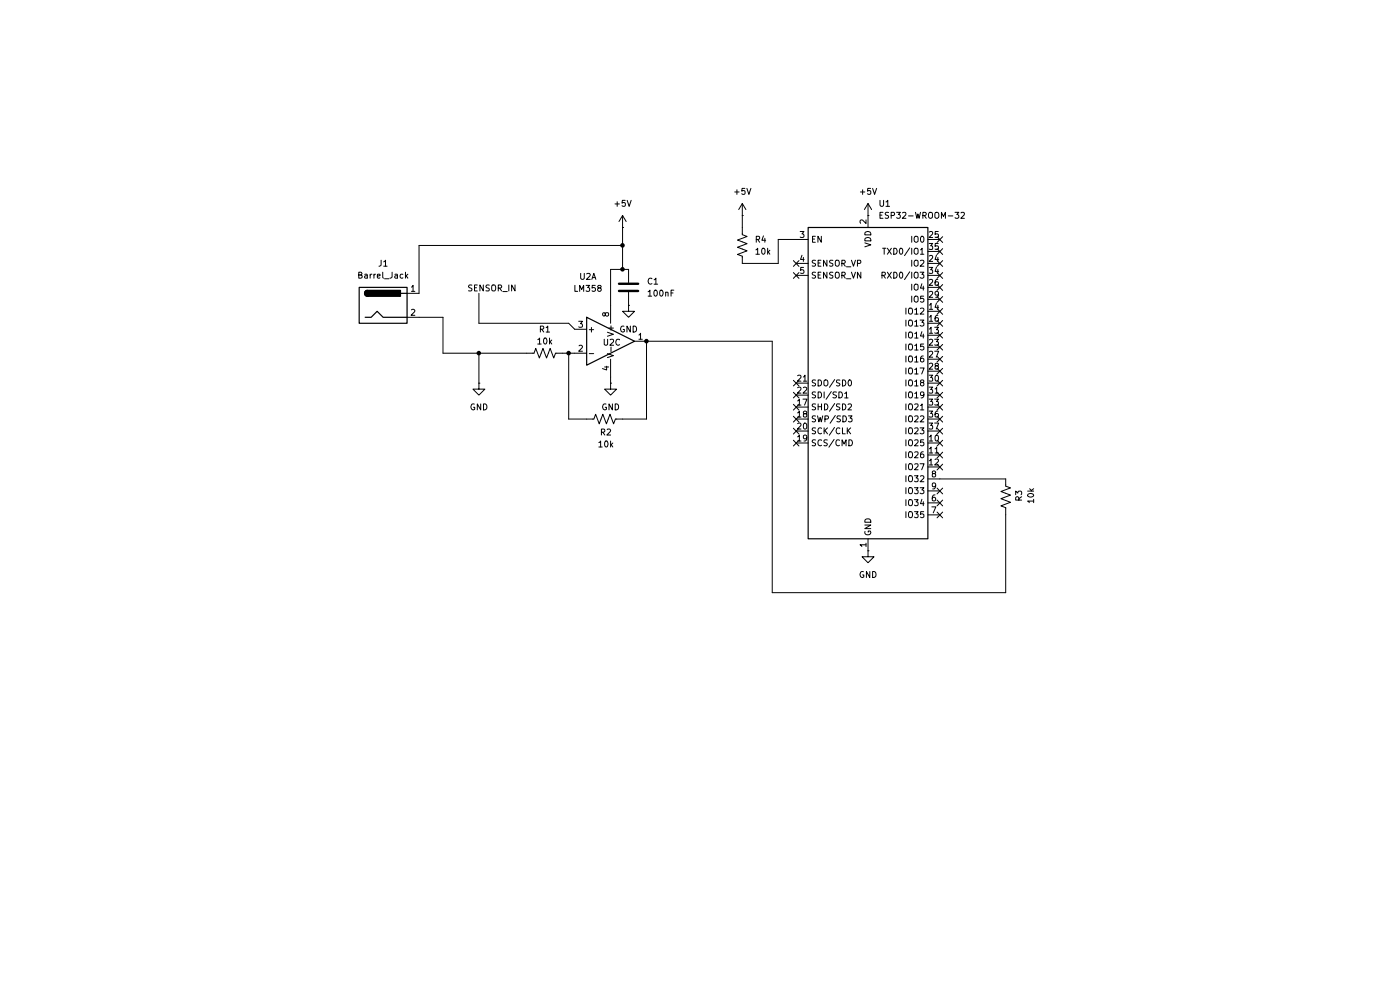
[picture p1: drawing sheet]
(kicad_sch
 (version 20260306)
 (generator "eeschema")
 (generator_version "10.0")
 (paper "A4")
 (lib_symbols
  (symbol "Amplifier_Operational:LM358"
   (pin_names
    (offset 0.127)) (exclude_from_sim no) (in_bom yes) (on_board yes)
   (in_pos_files yes)
   (duplicate_pin_numbers_are_jumpers no)
   (property "Reference" "U" (at 0 5.08 0) (show_name no) (do_not_autoplace no) (effects (font (size 1.27 1.27)) (justify left)))
   (property "Value" "LM358" (at 0 -5.08 0) (show_name no) (do_not_autoplace no) (effects (font (size 1.27 1.27)) (justify left)))
   (property "Footprint" "" (at 0 0 0) (show_name no) (do_not_autoplace no) (hide yes) (effects (font (size 1.27 1.27))))
   (property "Datasheet" "http://www.ti.com/lit/ds/symlink/lm2904-n.pdf" (at 0 0 0) (show_name no) (do_not_autoplace no) (hide yes) (effects (font (size 1.27 1.27))))
   (property "Description" "Low-Power, Dual Operational Amplifiers, DIP-8/SOIC-8/TO-99-8" (at 0 0 0) (show_name no) (do_not_autoplace no) (hide yes) (effects (font (size 1.27 1.27))))
   (property "ki_locked" "" (at 0 0 0) (show_name no) (do_not_autoplace no) (effects (font (size 1.27 1.27))))
   (symbol "LM358_1_1"
    (polyline (pts (xy -5.08 5.08) (xy 5.08 0) (xy -5.08 -5.08) (xy -5.08 5.08)) (stroke (width 0.254) (type default)) (fill (type background)))
    (pin output line (at 7.62 0 180) (length 2.54) (name "" (effects (font (size 1.27 1.27)))) (number "1" (effects (font (size 1.27 1.27)))))
    (pin input line (at -7.62 -2.54 0) (length 2.54) (name "-" (effects (font (size 1.27 1.27)))) (number "2" (effects (font (size 1.27 1.27)))))
    (pin input line (at -7.62 2.54 0) (length 2.54) (name "+" (effects (font (size 1.27 1.27)))) (number "3" (effects (font (size 1.27 1.27))))))
   (symbol "LM358_2_1"
    (polyline (pts (xy -5.08 5.08) (xy 5.08 0) (xy -5.08 -5.08) (xy -5.08 5.08)) (stroke (width 0.254) (type default)) (fill (type background)))
    (pin input line (at -7.62 2.54 0) (length 2.54) (name "+" (effects (font (size 1.27 1.27)))) (number "5" (effects (font (size 1.27 1.27)))))
    (pin input line (at -7.62 -2.54 0) (length 2.54) (name "-" (effects (font (size 1.27 1.27)))) (number "6" (effects (font (size 1.27 1.27)))))
    (pin output line (at 7.62 0 180) (length 2.54) (name "" (effects (font (size 1.27 1.27)))) (number "7" (effects (font (size 1.27 1.27))))))
   (symbol "LM358_3_1"
    (pin power_in line (at -2.54 -7.62 90) (length 3.81) (name "V-" (effects (font (size 1.27 1.27)))) (number "4" (effects (font (size 1.27 1.27)))))
    (pin power_in line (at -2.54 7.62 270) (length 3.81) (name "V+" (effects (font (size 1.27 1.27)))) (number "8" (effects (font (size 1.27 1.27))))))
   (embedded_fonts no))
  (symbol "Connector:Barrel_Jack"
   (pin_names
    (offset 1.016)) (exclude_from_sim no) (in_bom yes) (on_board yes)
   (in_pos_files yes)
   (duplicate_pin_numbers_are_jumpers no)
   (property "Reference" "J" (at 0 5.334 0) (show_name no) (do_not_autoplace no) (effects (font (size 1.27 1.27))))
   (property "Value" "Barrel_Jack" (at 0 -5.08 0) (show_name no) (do_not_autoplace no) (effects (font (size 1.27 1.27))))
   (property "Footprint" "" (at 1.27 -1.016 0) (show_name no) (do_not_autoplace no) (hide yes) (effects (font (size 1.27 1.27))))
   (property "Datasheet" "" (at 1.27 -1.016 0) (show_name no) (do_not_autoplace no) (hide yes) (effects (font (size 1.27 1.27))))
   (property "Description" "DC Barrel Jack" (at 0 0 0) (show_name no) (do_not_autoplace no) (hide yes) (effects (font (size 1.27 1.27))))
   (symbol "Barrel_Jack_0_1"
    (rectangle (start -5.08 3.81) (end 5.08 -3.81) (stroke (width 0.254) (type default)) (fill (type background)))
    (polyline (pts (xy -3.81 -2.54) (xy -2.54 -2.54) (xy -1.27 -1.27) (xy 0 -2.54) (xy 2.54 -2.54) (xy 5.08 -2.54)) (stroke (width 0.254) (type default)) (fill (type none)))
    (arc (start -3.302 1.905) (mid -3.9343 2.54) (end -3.302 3.175) (stroke (width 0.254) (type default)) (fill (type none)))
    (arc (start -3.302 1.905) (mid -3.9343 2.54) (end -3.302 3.175) (stroke (width 0.254) (type default)) (fill (type outline)))
    (rectangle (start 3.683 3.175) (end -3.302 1.905) (stroke (width 0.254) (type default)) (fill (type outline)))
    (polyline (pts (xy 5.08 2.54) (xy 3.81 2.54)) (stroke (width 0.254) (type default)) (fill (type none))))
   (symbol "Barrel_Jack_1_1"
    (pin passive line (at 7.62 2.54 180) (length 2.54) (name "" (effects (font (size 1.27 1.27)))) (number "1" (effects (font (size 1.27 1.27)))))
    (pin passive line (at 7.62 -2.54 180) (length 2.54) (name "" (effects (font (size 1.27 1.27)))) (number "2" (effects (font (size 1.27 1.27))))))
   (embedded_fonts no))
  (symbol "Device:C"
   (pin_numbers (hide yes))
   (pin_names
    (offset 0.254)) (exclude_from_sim no) (in_bom yes) (on_board yes)
   (in_pos_files yes)
   (duplicate_pin_numbers_are_jumpers no)
   (property "Reference" "C" (at 0.635 2.54 0) (show_name no) (do_not_autoplace no) (effects (font (size 1.27 1.27)) (justify left)))
   (property "Value" "C" (at 0.635 -2.54 0) (show_name no) (do_not_autoplace no) (effects (font (size 1.27 1.27)) (justify left)))
   (property "Footprint" "" (at 0.9652 -3.81 0) (show_name no) (do_not_autoplace no) (hide yes) (effects (font (size 1.27 1.27))))
   (property "Datasheet" "" (at 0 0 0) (show_name no) (do_not_autoplace no) (hide yes) (effects (font (size 1.27 1.27))))
   (property "Description" "Unpolarized capacitor" (at 0 0 0) (show_name no) (do_not_autoplace no) (hide yes) (effects (font (size 1.27 1.27))))
   (symbol "C_0_1"
    (polyline (pts (xy -2.032 0.762) (xy 2.032 0.762)) (stroke (width 0.508) (type default)) (fill (type none)))
    (polyline (pts (xy -2.032 -0.762) (xy 2.032 -0.762)) (stroke (width 0.508) (type default)) (fill (type none))))
   (symbol "C_1_1"
    (pin passive line (at 0 3.81 270) (length 2.794) (name "" (effects (font (size 1.27 1.27)))) (number "1" (effects (font (size 1.27 1.27)))))
    (pin passive line (at 0 -3.81 90) (length 2.794) (name "" (effects (font (size 1.27 1.27)))) (number "2" (effects (font (size 1.27 1.27))))))
   (embedded_fonts no))
  (symbol "Device:R_US"
   (pin_numbers (hide yes))
   (pin_names
    (offset 0)) (exclude_from_sim no) (in_bom yes) (on_board yes)
   (in_pos_files yes)
   (duplicate_pin_numbers_are_jumpers no)
   (property "Reference" "R" (at 2.54 0 90) (show_name no) (do_not_autoplace no) (effects (font (size 1.27 1.27))))
   (property "Value" "R_US" (at -2.54 0 90) (show_name no) (do_not_autoplace no) (effects (font (size 1.27 1.27))))
   (property "Footprint" "" (at 1.016 -0.254 90) (show_name no) (do_not_autoplace no) (hide yes) (effects (font (size 1.27 1.27))))
   (property "Datasheet" "" (at 0 0 0) (show_name no) (do_not_autoplace no) (hide yes) (effects (font (size 1.27 1.27))))
   (property "Description" "Resistor, US symbol" (at 0 0 0) (show_name no) (do_not_autoplace no) (hide yes) (effects (font (size 1.27 1.27))))
   (symbol "R_US_0_1"
    (polyline (pts (xy 0 2.286) (xy 0 2.54)) (stroke (width 0) (type default)) (fill (type none)))
    (polyline (pts (xy 0 2.286) (xy 1.016 1.905) (xy 0 1.524) (xy -1.016 1.143) (xy 0 0.762)) (stroke (width 0) (type default)) (fill (type none)))
    (polyline (pts (xy 0 0.762) (xy 1.016 0.381) (xy 0 0) (xy -1.016 -0.381) (xy 0 -0.762)) (stroke (width 0) (type default)) (fill (type none)))
    (polyline (pts (xy 0 -0.762) (xy 1.016 -1.143) (xy 0 -1.524) (xy -1.016 -1.905) (xy 0 -2.286)) (stroke (width 0) (type default)) (fill (type none)))
    (polyline (pts (xy 0 -2.286) (xy 0 -2.54)) (stroke (width 0) (type default)) (fill (type none))))
   (symbol "R_US_1_1"
    (pin passive line (at 0 3.81 270) (length 1.27) (name "" (effects (font (size 1.27 1.27)))) (number "1" (effects (font (size 1.27 1.27)))))
    (pin passive line (at 0 -3.81 90) (length 1.27) (name "" (effects (font (size 1.27 1.27)))) (number "2" (effects (font (size 1.27 1.27))))))
   (embedded_fonts no))
  (symbol "RF_Module:ESP32-WROOM-32" (exclude_from_sim no) (in_bom yes) (on_board yes)
   (in_pos_files yes)
   (duplicate_pin_numbers_are_jumpers no)
   (property "Reference" "U" (at -12.7 34.29 0) (show_name no) (do_not_autoplace no) (effects (font (size 1.27 1.27)) (justify left)))
   (property "Value" "ESP32-WROOM-32" (at 1.27 34.29 0) (show_name no) (do_not_autoplace no) (effects (font (size 1.27 1.27)) (justify left)))
   (property "Footprint" "RF_Module:ESP32-WROOM-32" (at 0 -38.1 0) (show_name no) (do_not_autoplace no) (hide yes) (effects (font (size 1.27 1.27))))
   (property "Datasheet" "https://www.espressif.com/sites/default/files/documentation/esp32-wroom-32_datasheet_en.pdf" (at -7.62 1.27 0) (show_name no) (do_not_autoplace no) (hide yes) (effects (font (size 1.27 1.27))))
   (property "Description" "RF Module, ESP32-D0WDQ6 SoC, Wi-Fi 802.11b/g/n, Bluetooth, BLE, 32-bit, 2.7-3.6V, onboard antenna, SMD" (at 0 0 0) (show_name no) (do_not_autoplace no) (hide yes) (effects (font (size 1.27 1.27))))
   (symbol "ESP32-WROOM-32_0_1"
    (rectangle (start -12.7 33.02) (end 12.7 -33.02) (stroke (width 0.254) (type default)) (fill (type background))))
   (symbol "ESP32-WROOM-32_1_1"
    (pin power_in line (at 0 -35.56 90) (length 2.54) (name "GND" (effects (font (size 1.27 1.27)))) (number "1" (effects (font (size 1.27 1.27)))))
    (pin power_in line (at 0 35.56 270) (length 2.54) (name "VDD" (effects (font (size 1.27 1.27)))) (number "2" (effects (font (size 1.27 1.27)))))
    (pin input line (at -15.24 30.48 0) (length 2.54) (name "EN" (effects (font (size 1.27 1.27)))) (number "3" (effects (font (size 1.27 1.27)))))
    (pin input line (at -15.24 25.4 0) (length 2.54) (name "SENSOR_VP" (effects (font (size 1.27 1.27)))) (number "4" (effects (font (size 1.27 1.27)))))
    (pin input line (at -15.24 22.86 0) (length 2.54) (name "SENSOR_VN" (effects (font (size 1.27 1.27)))) (number "5" (effects (font (size 1.27 1.27)))))
    (pin input line (at 15.24 -25.4 180) (length 2.54) (name "IO34" (effects (font (size 1.27 1.27)))) (number "6" (effects (font (size 1.27 1.27)))))
    (pin input line (at 15.24 -27.94 180) (length 2.54) (name "IO35" (effects (font (size 1.27 1.27)))) (number "7" (effects (font (size 1.27 1.27)))))
    (pin bidirectional line (at 15.24 -20.32 180) (length 2.54) (name "IO32" (effects (font (size 1.27 1.27)))) (number "8" (effects (font (size 1.27 1.27)))))
    (pin bidirectional line (at 15.24 -22.86 180) (length 2.54) (name "IO33" (effects (font (size 1.27 1.27)))) (number "9" (effects (font (size 1.27 1.27)))))
    (pin bidirectional line (at 15.24 -12.7 180) (length 2.54) (name "IO25" (effects (font (size 1.27 1.27)))) (number "10" (effects (font (size 1.27 1.27)))))
    (pin bidirectional line (at 15.24 -15.24 180) (length 2.54) (name "IO26" (effects (font (size 1.27 1.27)))) (number "11" (effects (font (size 1.27 1.27)))))
    (pin bidirectional line (at 15.24 -17.78 180) (length 2.54) (name "IO27" (effects (font (size 1.27 1.27)))) (number "12" (effects (font (size 1.27 1.27)))))
    (pin bidirectional line (at 15.24 10.16 180) (length 2.54) (name "IO14" (effects (font (size 1.27 1.27)))) (number "13" (effects (font (size 1.27 1.27)))))
    (pin bidirectional line (at 15.24 15.24 180) (length 2.54) (name "IO12" (effects (font (size 1.27 1.27)))) (number "14" (effects (font (size 1.27 1.27)))))
    (pin passive line (at 0 -35.56 90) (length 2.54) (hide yes) (name "GND" (effects (font (size 1.27 1.27)))) (number "15" (effects (font (size 1.27 1.27)))))
    (pin bidirectional line (at 15.24 12.7 180) (length 2.54) (name "IO13" (effects (font (size 1.27 1.27)))) (number "16" (effects (font (size 1.27 1.27)))))
    (pin bidirectional line (at -15.24 -5.08 0) (length 2.54) (name "SHD/SD2" (effects (font (size 1.27 1.27)))) (number "17" (effects (font (size 1.27 1.27)))))
    (pin bidirectional line (at -15.24 -7.62 0) (length 2.54) (name "SWP/SD3" (effects (font (size 1.27 1.27)))) (number "18" (effects (font (size 1.27 1.27)))))
    (pin bidirectional line (at -15.24 -12.7 0) (length 2.54) (name "SCS/CMD" (effects (font (size 1.27 1.27)))) (number "19" (effects (font (size 1.27 1.27)))))
    (pin bidirectional line (at -15.24 -10.16 0) (length 2.54) (name "SCK/CLK" (effects (font (size 1.27 1.27)))) (number "20" (effects (font (size 1.27 1.27)))))
    (pin bidirectional line (at -15.24 0 0) (length 2.54) (name "SDO/SD0" (effects (font (size 1.27 1.27)))) (number "21" (effects (font (size 1.27 1.27)))))
    (pin bidirectional line (at -15.24 -2.54 0) (length 2.54) (name "SDI/SD1" (effects (font (size 1.27 1.27)))) (number "22" (effects (font (size 1.27 1.27)))))
    (pin bidirectional line (at 15.24 7.62 180) (length 2.54) (name "IO15" (effects (font (size 1.27 1.27)))) (number "23" (effects (font (size 1.27 1.27)))))
    (pin bidirectional line (at 15.24 25.4 180) (length 2.54) (name "IO2" (effects (font (size 1.27 1.27)))) (number "24" (effects (font (size 1.27 1.27)))))
    (pin bidirectional line (at 15.24 30.48 180) (length 2.54) (name "IO0" (effects (font (size 1.27 1.27)))) (number "25" (effects (font (size 1.27 1.27)))))
    (pin bidirectional line (at 15.24 20.32 180) (length 2.54) (name "IO4" (effects (font (size 1.27 1.27)))) (number "26" (effects (font (size 1.27 1.27)))))
    (pin bidirectional line (at 15.24 5.08 180) (length 2.54) (name "IO16" (effects (font (size 1.27 1.27)))) (number "27" (effects (font (size 1.27 1.27)))))
    (pin bidirectional line (at 15.24 2.54 180) (length 2.54) (name "IO17" (effects (font (size 1.27 1.27)))) (number "28" (effects (font (size 1.27 1.27)))))
    (pin bidirectional line (at 15.24 17.78 180) (length 2.54) (name "IO5" (effects (font (size 1.27 1.27)))) (number "29" (effects (font (size 1.27 1.27)))))
    (pin bidirectional line (at 15.24 0 180) (length 2.54) (name "IO18" (effects (font (size 1.27 1.27)))) (number "30" (effects (font (size 1.27 1.27)))))
    (pin bidirectional line (at 15.24 -2.54 180) (length 2.54) (name "IO19" (effects (font (size 1.27 1.27)))) (number "31" (effects (font (size 1.27 1.27)))))
    (pin no_connect line (at -12.7 -27.94 0) (length 2.54) (hide yes) (name "NC" (effects (font (size 1.27 1.27)))) (number "32" (effects (font (size 1.27 1.27)))))
    (pin bidirectional line (at 15.24 -5.08 180) (length 2.54) (name "IO21" (effects (font (size 1.27 1.27)))) (number "33" (effects (font (size 1.27 1.27)))))
    (pin bidirectional line (at 15.24 22.86 180) (length 2.54) (name "RXD0/IO3" (effects (font (size 1.27 1.27)))) (number "34" (effects (font (size 1.27 1.27)))))
    (pin bidirectional line (at 15.24 27.94 180) (length 2.54) (name "TXD0/IO1" (effects (font (size 1.27 1.27)))) (number "35" (effects (font (size 1.27 1.27)))))
    (pin bidirectional line (at 15.24 -7.62 180) (length 2.54) (name "IO22" (effects (font (size 1.27 1.27)))) (number "36" (effects (font (size 1.27 1.27)))))
    (pin bidirectional line (at 15.24 -10.16 180) (length 2.54) (name "IO23" (effects (font (size 1.27 1.27)))) (number "37" (effects (font (size 1.27 1.27)))))
    (pin passive line (at 0 -35.56 90) (length 2.54) (hide yes) (name "GND" (effects (font (size 1.27 1.27)))) (number "38" (effects (font (size 1.27 1.27)))))
    (pin passive line (at 0 -35.56 90) (length 2.54) (hide yes) (name "GND" (effects (font (size 1.27 1.27)))) (number "39" (effects (font (size 1.27 1.27))))))
   (embedded_fonts no))
  (symbol "power:+5V"
   (power global)
   (pin_numbers (hide yes))
   (pin_names
    (offset 0) (hide yes)) (exclude_from_sim no) (in_bom yes) (on_board yes)
   (in_pos_files yes)
   (duplicate_pin_numbers_are_jumpers no)
   (property "Reference" "#PWR" (at 0 -3.81 0) (show_name no) (do_not_autoplace no) (hide yes) (effects (font (size 1.27 1.27))))
   (property "Value" "+5V" (at 0 3.556 0) (show_name no) (do_not_autoplace no) (effects (font (size 1.27 1.27))))
   (property "Footprint" "" (at 0 0 0) (show_name no) (do_not_autoplace no) (hide yes) (effects (font (size 1.27 1.27))))
   (property "Datasheet" "" (at 0 0 0) (show_name no) (do_not_autoplace no) (hide yes) (effects (font (size 1.27 1.27))))
   (property "Description" "Power symbol creates a global label with name \"+5V\"" (at 0 0 0) (show_name no) (do_not_autoplace no) (hide yes) (effects (font (size 1.27 1.27))))
   (symbol "+5V_0_1"
    (polyline (pts (xy -0.762 1.27) (xy 0 2.54)) (stroke (width 0) (type default)) (fill (type none)))
    (polyline (pts (xy 0 2.54) (xy 0.762 1.27)) (stroke (width 0) (type default)) (fill (type none)))
    (polyline (pts (xy 0 0) (xy 0 2.54)) (stroke (width 0) (type default)) (fill (type none))))
   (symbol "+5V_1_1"
    (pin power_in line (at 0 0 90) (length 0) (name "" (effects (font (size 1.27 1.27)))) (number "1" (effects (font (size 1.27 1.27))))))
   (embedded_fonts no))
  (symbol "power:GND"
   (power global)
   (pin_numbers (hide yes))
   (pin_names
    (offset 0) (hide yes)) (exclude_from_sim no) (in_bom yes) (on_board yes)
   (in_pos_files yes)
   (duplicate_pin_numbers_are_jumpers no)
   (property "Reference" "#PWR" (at 0 -6.35 0) (show_name no) (do_not_autoplace no) (hide yes) (effects (font (size 1.27 1.27))))
   (property "Value" "GND" (at 0 -3.81 0) (show_name no) (do_not_autoplace no) (effects (font (size 1.27 1.27))))
   (property "Footprint" "" (at 0 0 0) (show_name no) (do_not_autoplace no) (hide yes) (effects (font (size 1.27 1.27))))
   (property "Datasheet" "" (at 0 0 0) (show_name no) (do_not_autoplace no) (hide yes) (effects (font (size 1.27 1.27))))
   (property "Description" "Power symbol creates a global label with name \"GND\" , ground" (at 0 0 0) (show_name no) (do_not_autoplace no) (hide yes) (effects (font (size 1.27 1.27))))
   (symbol "GND_0_1"
    (polyline (pts (xy 0 0) (xy 0 -1.27) (xy 1.27 -1.27) (xy 0 -2.54) (xy -1.27 -1.27) (xy 0 -1.27)) (stroke (width 0) (type default)) (fill (type none))))
   (symbol "GND_1_1"
    (pin power_in line (at 0 0 270) (length 0) (name "" (effects (font (size 1.27 1.27)))) (number "1" (effects (font (size 1.27 1.27))))))
   (embedded_fonts no)))
 (junction
  (at 132.08 52.07)
  (diameter 0)
  (color 0 0 0 0))
 (junction
  (at 137.16 72.39)
  (diameter 0)
  (color 0 0 0 0))
 (junction
  (at 132.08 57.15)
  (diameter 0)
  (color 0 0 0 0))
 (junction
  (at 101.6 74.93)
  (diameter 0)
  (color 0 0 0 0))
 (junction
  (at 120.65 74.93)
  (diameter 0)
  (color 0 0 0 0))
 (no_connect
  (at 199.39 68.58))
 (no_connect
  (at 199.39 76.2))
 (no_connect
  (at 199.39 109.22))
 (no_connect
  (at 199.39 71.12))
 (no_connect
  (at 168.91 91.44))
 (no_connect
  (at 199.39 86.36))
 (no_connect
  (at 199.39 66.04))
 (no_connect
  (at 168.91 88.9))
 (no_connect
  (at 199.39 63.5))
 (no_connect
  (at 199.39 93.98))
 (no_connect
  (at 168.91 58.42))
 (no_connect
  (at 199.39 53.34))
 (no_connect
  (at 199.39 104.14))
 (no_connect
  (at 199.39 99.06))
 (no_connect
  (at 199.39 78.74))
 (no_connect
  (at 168.91 93.98))
 (no_connect
  (at 168.91 86.36))
 (no_connect
  (at 199.39 83.82))
 (no_connect
  (at 199.39 106.68))
 (no_connect
  (at 199.39 91.44))
 (no_connect
  (at 199.39 60.96))
 (no_connect
  (at 199.39 55.88))
 (no_connect
  (at 199.39 96.52))
 (no_connect
  (at 199.39 73.66))
 (no_connect
  (at 168.91 81.28))
 (no_connect
  (at 168.91 55.88))
 (no_connect
  (at 199.39 88.9))
 (no_connect
  (at 199.39 81.28))
 (no_connect
  (at 199.39 58.42))
 (no_connect
  (at 199.39 50.8))
 (no_connect
  (at 168.91 83.82))
 (wire
  (pts (xy 88.9 67.31) (xy 93.98 67.31))
  (stroke (width 0) (type default)))
 (wire
  (pts (xy 137.16 72.39) (xy 163.83 72.39))
  (stroke (width 0) (type default)))
 (wire
  (pts (xy 165.1 50.8) (xy 168.91 50.8))
  (stroke (width 0) (type default)))
 (wire
  (pts (xy 163.83 72.39) (xy 163.83 125.73))
  (stroke (width 0) (type default)))
 (wire
  (pts (xy 101.6 74.93) (xy 111.76 74.93))
  (stroke (width 0) (type default)))
 (wire
  (pts (xy 137.16 88.9) (xy 132.08 88.9))
  (stroke (width 0) (type default)))
 (wire
  (pts (xy 157.48 45.72) (xy 157.48 48.26))
  (stroke (width 0) (type default)))
 (wire
  (pts (xy 132.08 57.15) (xy 133.35 57.15))
  (stroke (width 0) (type default)))
 (wire
  (pts (xy 120.65 74.93) (xy 121.92 74.93))
  (stroke (width 0) (type default)))
 (wire
  (pts (xy 93.98 67.31) (xy 93.98 74.93))
  (stroke (width 0) (type default)))
 (wire
  (pts (xy 93.98 74.93) (xy 101.6 74.93))
  (stroke (width 0) (type default)))
 (wire
  (pts (xy 132.08 52.07) (xy 88.9 52.07))
  (stroke (width 0) (type default)))
 (wire
  (pts (xy 101.6 74.93) (xy 101.6 81.28))
  (stroke (width 0) (type default)))
 (wire
  (pts (xy 213.36 125.73) (xy 163.83 125.73))
  (stroke (width 0) (type default)))
 (wire
  (pts (xy 119.38 74.93) (xy 120.65 74.93))
  (stroke (width 0) (type default)))
 (wire
  (pts (xy 120.65 88.9) (xy 124.46 88.9))
  (stroke (width 0) (type default)))
 (wire
  (pts (xy 101.6 68.58) (xy 101.6 62.23))
  (stroke (width 0) (type default)))
 (wire
  (pts (xy 101.6 68.58) (xy 120.65 68.58))
  (stroke (width 0) (type default)))
 (wire
  (pts (xy 129.54 64.77) (xy 129.54 57.15))
  (stroke (width 0) (type default)))
 (wire
  (pts (xy 213.36 109.22) (xy 213.36 125.73))
  (stroke (width 0) (type default)))
 (wire
  (pts (xy 132.08 52.07) (xy 132.08 57.15))
  (stroke (width 0) (type default)))
 (wire
  (pts (xy 129.54 81.28) (xy 129.54 80.01))
  (stroke (width 0) (type default)))
 (wire
  (pts (xy 157.48 55.88) (xy 165.1 55.88))
  (stroke (width 0) (type default)))
 (wire
  (pts (xy 120.65 68.58) (xy 121.92 69.85))
  (stroke (width 0) (type default)))
 (wire
  (pts (xy 88.9 52.07) (xy 88.9 62.23))
  (stroke (width 0) (type default)))
 (wire
  (pts (xy 165.1 55.88) (xy 165.1 50.8))
  (stroke (width 0) (type default)))
 (wire
  (pts (xy 199.39 101.6) (xy 213.36 101.6))
  (stroke (width 0) (type default)))
 (wire
  (pts (xy 120.65 74.93) (xy 120.65 88.9))
  (stroke (width 0) (type default)))
 (wire
  (pts (xy 137.16 88.9) (xy 137.16 72.39))
  (stroke (width 0) (type default)))
 (wire
  (pts (xy 129.54 57.15) (xy 132.08 57.15))
  (stroke (width 0) (type default)))
 (wire
  (pts (xy 132.08 48.26) (xy 132.08 52.07))
  (stroke (width 0) (type default)))
 (label "SENSOR_IN"
  (at 99.06 62.23 0)
  (effects (font (size 1.27 1.27)) (justify left bottom)))
 (symbol
  (lib_id "power:GND")
  (at 129.54 81.28 0)
  (unit 1)
  (body_style 1)
  (exclude_from_sim no)
  (in_bom yes)
  (on_board yes)
  (in_pos_files yes)
  (dnp no)
  (fields_autoplaced yes)
  (property "Reference" "#PWR04" (at 129.54 87.63 0) (hide yes) (show_name no) (do_not_autoplace no) (effects (font (size 1.27 1.27))))
  (property "Value" "GND" (at 129.54 86.36 0) (show_name no) (do_not_autoplace no) (effects (font (size 1.27 1.27))))
  (property "Footprint" "" (at 129.54 81.28 0) (hide yes) (show_name no) (do_not_autoplace no) (effects (font (size 1.27 1.27))))
  (property "Datasheet" "" (at 129.54 81.28 0) (hide yes) (show_name no) (do_not_autoplace no) (effects (font (size 1.27 1.27))))
  (property "Description" "Power symbol creates a global label with name \"GND\" , ground" (at 129.54 81.28 0) (hide yes) (show_name no) (do_not_autoplace no) (effects (font (size 1.27 1.27))))
  (pin "1"))
 (symbol
  (lib_id "RF_Module:ESP32-WROOM-32")
  (at 184.15 81.28 0)
  (unit 1)
  (body_style 1)
  (exclude_from_sim no)
  (in_bom yes)
  (on_board yes)
  (in_pos_files yes)
  (dnp no)
  (property "Reference" "U1" (at 186.2933 43.18 0) (show_name no) (do_not_autoplace no) (effects (font (size 1.27 1.27)) (justify left)))
  (property "Value" "ESP32-WROOM-32" (at 186.2933 45.72 0) (show_name no) (do_not_autoplace no) (effects (font (size 1.27 1.27)) (justify left)))
  (property "Footprint" "RF_Module:ESP32-WROOM-32" (at 184.15 119.38 0) (hide yes) (show_name no) (do_not_autoplace no) (effects (font (size 1.27 1.27))))
  (property "Datasheet" "https://www.espressif.com/sites/default/files/documentation/esp32-wroom-32_datasheet_en.pdf" (at 176.53 80.01 0) (hide yes) (show_name no) (do_not_autoplace no) (effects (font (size 1.27 1.27))))
  (property "Description" "RF Module, ESP32-D0WDQ6 SoC, Wi-Fi 802.11b/g/n, Bluetooth, BLE, 32-bit, 2.7-3.6V, onboard antenna, SMD" (at 184.15 81.28 0) (hide yes) (show_name no) (do_not_autoplace no) (effects (font (size 1.27 1.27))))
  (pin "11")
  (pin "13")
  (pin "4")
  (pin "24")
  (pin "26")
  (pin "3")
  (pin "9")
  (pin "1")
  (pin "7")
  (pin "10")
  (pin "2")
  (pin "5")
  (pin "6")
  (pin "8")
  (pin "12")
  (pin "14")
  (pin "15")
  (pin "18")
  (pin "16")
  (pin "19")
  (pin "20")
  (pin "21")
  (pin "17")
  (pin "22")
  (pin "23")
  (pin "25")
  (pin "29")
  (pin "38")
  (pin "31")
  (pin "30")
  (pin "35")
  (pin "27")
  (pin "28")
  (pin "34")
  (pin "33")
  (pin "36")
  (pin "37")
  (pin "39")
  (pin "32"))
 (symbol
  (lib_id "Connector:Barrel_Jack")
  (at 81.28 64.77 0)
  (unit 1)
  (body_style 1)
  (exclude_from_sim no)
  (in_bom yes)
  (on_board yes)
  (in_pos_files yes)
  (dnp no)
  (fields_autoplaced yes)
  (property "Reference" "J1" (at 81.28 55.88 0) (show_name no) (do_not_autoplace no) (effects (font (size 1.27 1.27))))
  (property "Value" "Barrel_Jack" (at 81.28 58.42 0) (show_name no) (do_not_autoplace no) (effects (font (size 1.27 1.27))))
  (property "Footprint" "" (at 82.55 65.786 0) (hide yes) (show_name no) (do_not_autoplace no) (effects (font (size 1.27 1.27))))
  (property "Datasheet" "" (at 82.55 65.786 0) (hide yes) (show_name no) (do_not_autoplace no) (effects (font (size 1.27 1.27))))
  (property "Description" "DC Barrel Jack" (at 81.28 64.77 0) (hide yes) (show_name no) (do_not_autoplace no) (effects (font (size 1.27 1.27))))
  (pin "1")
  (pin "2"))
 (symbol
  (lib_id "Device:R_US")
  (at 115.57 74.93 270)
  (unit 1)
  (body_style 1)
  (exclude_from_sim no)
  (in_bom yes)
  (on_board yes)
  (in_pos_files yes)
  (dnp no)
  (property "Reference" "R1" (at 115.57 69.85 90) (show_name no) (do_not_autoplace no) (effects (font (size 1.27 1.27))))
  (property "Value" "10k" (at 115.57 72.39 90) (show_name no) (do_not_autoplace no) (effects (font (size 1.27 1.27))))
  (property "Footprint" "" (at 115.316 75.946 90) (hide yes) (show_name no) (do_not_autoplace no) (effects (font (size 1.27 1.27))))
  (property "Datasheet" "" (at 115.57 74.93 0) (hide yes) (show_name no) (do_not_autoplace no) (effects (font (size 1.27 1.27))))
  (property "Description" "Resistor, US symbol" (at 115.57 74.93 0) (hide yes) (show_name no) (do_not_autoplace no) (effects (font (size 1.27 1.27))))
  (pin "1")
  (pin "2"))
 (symbol
  (lib_id "power:GND")
  (at 133.35 64.77 0)
  (unit 1)
  (body_style 1)
  (exclude_from_sim no)
  (in_bom yes)
  (on_board yes)
  (in_pos_files yes)
  (dnp no)
  (fields_autoplaced yes)
  (property "Reference" "#PWR01" (at 133.35 71.12 0) (hide yes) (show_name no) (do_not_autoplace no) (effects (font (size 1.27 1.27))))
  (property "Value" "GND" (at 133.35 69.85 0) (show_name no) (do_not_autoplace no) (effects (font (size 1.27 1.27))))
  (property "Footprint" "" (at 133.35 64.77 0) (hide yes) (show_name no) (do_not_autoplace no) (effects (font (size 1.27 1.27))))
  (property "Datasheet" "" (at 133.35 64.77 0) (hide yes) (show_name no) (do_not_autoplace no) (effects (font (size 1.27 1.27))))
  (property "Description" "Power symbol creates a global label with name \"GND\" , ground" (at 133.35 64.77 0) (hide yes) (show_name no) (do_not_autoplace no) (effects (font (size 1.27 1.27))))
  (pin "1"))
 (symbol
  (lib_id "power:+5V")
  (at 157.48 45.72 0)
  (unit 1)
  (body_style 1)
  (exclude_from_sim no)
  (in_bom yes)
  (on_board yes)
  (in_pos_files yes)
  (dnp no)
  (fields_autoplaced yes)
  (property "Reference" "#PWR07" (at 157.48 49.53 0) (hide yes) (show_name no) (do_not_autoplace no) (effects (font (size 1.27 1.27))))
  (property "Value" "+5V" (at 157.48 40.64 0) (show_name no) (do_not_autoplace no) (effects (font (size 1.27 1.27))))
  (property "Footprint" "" (at 157.48 45.72 0) (hide yes) (show_name no) (do_not_autoplace no) (effects (font (size 1.27 1.27))))
  (property "Datasheet" "" (at 157.48 45.72 0) (hide yes) (show_name no) (do_not_autoplace no) (effects (font (size 1.27 1.27))))
  (property "Description" "Power symbol creates a global label with name \"+5V\"" (at 157.48 45.72 0) (hide yes) (show_name no) (do_not_autoplace no) (effects (font (size 1.27 1.27))))
  (pin "1"))
 (symbol
  (lib_id "Device:C")
  (at 133.35 60.96 0)
  (unit 1)
  (body_style 1)
  (exclude_from_sim no)
  (in_bom yes)
  (on_board yes)
  (in_pos_files yes)
  (dnp no)
  (fields_autoplaced yes)
  (property "Reference" "C1" (at 137.16 59.6899 0) (show_name no) (do_not_autoplace no) (effects (font (size 1.27 1.27)) (justify left)))
  (property "Value" "100nF" (at 137.16 62.2299 0) (show_name no) (do_not_autoplace no) (effects (font (size 1.27 1.27)) (justify left)))
  (property "Footprint" "" (at 134.3152 64.77 0) (hide yes) (show_name no) (do_not_autoplace no) (effects (font (size 1.27 1.27))))
  (property "Datasheet" "" (at 133.35 60.96 0) (hide yes) (show_name no) (do_not_autoplace no) (effects (font (size 1.27 1.27))))
  (property "Description" "Unpolarized capacitor" (at 133.35 60.96 0) (hide yes) (show_name no) (do_not_autoplace no) (effects (font (size 1.27 1.27))))
  (pin "1")
  (pin "2"))
 (symbol
  (lib_id "Device:R_US")
  (at 157.48 52.07 0)
  (unit 1)
  (body_style 1)
  (exclude_from_sim no)
  (in_bom yes)
  (on_board yes)
  (in_pos_files yes)
  (dnp no)
  (fields_autoplaced yes)
  (property "Reference" "R4" (at 160.02 50.7999 0) (show_name no) (do_not_autoplace no) (effects (font (size 1.27 1.27)) (justify left)))
  (property "Value" "10k" (at 160.02 53.3399 0) (show_name no) (do_not_autoplace no) (effects (font (size 1.27 1.27)) (justify left)))
  (property "Footprint" "" (at 158.496 52.324 90) (hide yes) (show_name no) (do_not_autoplace no) (effects (font (size 1.27 1.27))))
  (property "Datasheet" "" (at 157.48 52.07 0) (hide yes) (show_name no) (do_not_autoplace no) (effects (font (size 1.27 1.27))))
  (property "Description" "Resistor, US symbol" (at 157.48 52.07 0) (hide yes) (show_name no) (do_not_autoplace no) (effects (font (size 1.27 1.27))))
  (pin "1")
  (pin "2"))
 (symbol
  (lib_id "Device:R_US")
  (at 213.36 105.41 0)
  (unit 1)
  (body_style 1)
  (exclude_from_sim no)
  (in_bom yes)
  (on_board yes)
  (in_pos_files yes)
  (dnp no)
  (property "Reference" "R3" (at 216.154 105.156 90) (show_name no) (do_not_autoplace no) (effects (font (size 1.27 1.27))))
  (property "Value" "10k" (at 218.694 105.156 90) (show_name no) (do_not_autoplace no) (effects (font (size 1.27 1.27))))
  (property "Footprint" "" (at 214.376 105.664 90) (hide yes) (show_name no) (do_not_autoplace no) (effects (font (size 1.27 1.27))))
  (property "Datasheet" "" (at 213.36 105.41 0) (hide yes) (show_name no) (do_not_autoplace no) (effects (font (size 1.27 1.27))))
  (property "Description" "Resistor, US symbol" (at 213.36 105.41 0) (hide yes) (show_name no) (do_not_autoplace no) (effects (font (size 1.27 1.27))))
  (pin "1")
  (pin "2"))
 (symbol
  (lib_id "Amplifier_Operational:LM358")
  (at 129.54 72.39 0)
  (unit 1)
  (body_style 1)
  (exclude_from_sim no)
  (in_bom yes)
  (on_board yes)
  (in_pos_files yes)
  (dnp no)
  (property "Reference" "U2" (at 124.714 58.674 0) (show_name no) (do_not_autoplace no) (effects (font (size 1.27 1.27))))
  (property "Value" "LM358" (at 124.714 61.214 0) (show_name no) (do_not_autoplace no) (effects (font (size 1.27 1.27))))
  (property "Footprint" "" (at 129.54 72.39 0) (hide yes) (show_name no) (do_not_autoplace no) (effects (font (size 1.27 1.27))))
  (property "Datasheet" "http://www.ti.com/lit/ds/symlink/lm2904-n.pdf" (at 129.54 72.39 0) (hide yes) (show_name no) (do_not_autoplace no) (effects (font (size 1.27 1.27))))
  (property "Description" "Low-Power, Dual Operational Amplifiers, DIP-8/SOIC-8/TO-99-8" (at 129.54 72.39 0) (hide yes) (show_name no) (do_not_autoplace no) (effects (font (size 1.27 1.27))))
  (pin "6")
  (pin "4")
  (pin "8")
  (pin "5")
  (pin "7")
  (pin "2")
  (pin "1")
  (pin "3"))
 (symbol
  (lib_id "power:GND")
  (at 101.6 81.28 0)
  (unit 1)
  (body_style 1)
  (exclude_from_sim no)
  (in_bom yes)
  (on_board yes)
  (in_pos_files yes)
  (dnp no)
  (fields_autoplaced yes)
  (property "Reference" "#PWR03" (at 101.6 87.63 0) (hide yes) (show_name no) (do_not_autoplace no) (effects (font (size 1.27 1.27))))
  (property "Value" "GND" (at 101.6 86.36 0) (show_name no) (do_not_autoplace no) (effects (font (size 1.27 1.27))))
  (property "Footprint" "" (at 101.6 81.28 0) (hide yes) (show_name no) (do_not_autoplace no) (effects (font (size 1.27 1.27))))
  (property "Datasheet" "" (at 101.6 81.28 0) (hide yes) (show_name no) (do_not_autoplace no) (effects (font (size 1.27 1.27))))
  (property "Description" "Power symbol creates a global label with name \"GND\" , ground" (at 101.6 81.28 0) (hide yes) (show_name no) (do_not_autoplace no) (effects (font (size 1.27 1.27))))
  (pin "1"))
 (symbol
  (lib_id "power:+5V")
  (at 184.15 45.72 0)
  (unit 1)
  (body_style 1)
  (exclude_from_sim no)
  (in_bom yes)
  (on_board yes)
  (in_pos_files yes)
  (dnp no)
  (fields_autoplaced yes)
  (property "Reference" "#PWR05" (at 184.15 49.53 0) (hide yes) (show_name no) (do_not_autoplace no) (effects (font (size 1.27 1.27))))
  (property "Value" "+5V" (at 184.15 40.64 0) (show_name no) (do_not_autoplace no) (effects (font (size 1.27 1.27))))
  (property "Footprint" "" (at 184.15 45.72 0) (hide yes) (show_name no) (do_not_autoplace no) (effects (font (size 1.27 1.27))))
  (property "Datasheet" "" (at 184.15 45.72 0) (hide yes) (show_name no) (do_not_autoplace no) (effects (font (size 1.27 1.27))))
  (property "Description" "Power symbol creates a global label with name \"+5V\"" (at 184.15 45.72 0) (hide yes) (show_name no) (do_not_autoplace no) (effects (font (size 1.27 1.27))))
  (pin "1"))
 (symbol
  (lib_id "power:GND")
  (at 184.15 116.84 0)
  (unit 1)
  (body_style 1)
  (exclude_from_sim no)
  (in_bom yes)
  (on_board yes)
  (in_pos_files yes)
  (dnp no)
  (property "Reference" "#PWR06" (at 184.15 123.19 0) (hide yes) (show_name no) (do_not_autoplace no) (effects (font (size 1.27 1.27))))
  (property "Value" "GND" (at 184.15 121.92 0) (show_name no) (do_not_autoplace no) (effects (font (size 1.27 1.27))))
  (property "Footprint" "" (at 184.15 116.84 0) (hide yes) (show_name no) (do_not_autoplace no) (effects (font (size 1.27 1.27))))
  (property "Datasheet" "" (at 184.15 116.84 0) (hide yes) (show_name no) (do_not_autoplace no) (effects (font (size 1.27 1.27))))
  (property "Description" "Power symbol creates a global label with name \"GND\" , ground" (at 184.15 116.84 0) (hide yes) (show_name no) (do_not_autoplace no) (effects (font (size 1.27 1.27))))
  (pin "1"))
 (symbol
  (lib_id "power:+5V")
  (at 132.08 48.26 0)
  (unit 1)
  (body_style 1)
  (exclude_from_sim no)
  (in_bom yes)
  (on_board yes)
  (in_pos_files yes)
  (dnp no)
  (fields_autoplaced yes)
  (property "Reference" "#PWR02" (at 132.08 52.07 0) (hide yes) (show_name no) (do_not_autoplace no) (effects (font (size 1.27 1.27))))
  (property "Value" "+5V" (at 132.08 43.18 0) (show_name no) (do_not_autoplace no) (effects (font (size 1.27 1.27))))
  (property "Footprint" "" (at 132.08 48.26 0) (hide yes) (show_name no) (do_not_autoplace no) (effects (font (size 1.27 1.27))))
  (property "Datasheet" "" (at 132.08 48.26 0) (hide yes) (show_name no) (do_not_autoplace no) (effects (font (size 1.27 1.27))))
  (property "Description" "Power symbol creates a global label with name \"+5V\"" (at 132.08 48.26 0) (hide yes) (show_name no) (do_not_autoplace no) (effects (font (size 1.27 1.27))))
  (pin "1"))
 (symbol
  (lib_id "Device:R_US")
  (at 128.27 88.9 270)
  (unit 1)
  (body_style 1)
  (exclude_from_sim no)
  (in_bom yes)
  (on_board yes)
  (in_pos_files yes)
  (dnp no)
  (property "Reference" "R2" (at 128.524 91.694 90) (show_name no) (do_not_autoplace no) (effects (font (size 1.27 1.27))))
  (property "Value" "10k" (at 128.524 94.234 90) (show_name no) (do_not_autoplace no) (effects (font (size 1.27 1.27))))
  (property "Footprint" "" (at 128.016 89.916 90) (hide yes) (show_name no) (do_not_autoplace no) (effects (font (size 1.27 1.27))))
  (property "Datasheet" "" (at 128.27 88.9 0) (hide yes) (show_name no) (do_not_autoplace no) (effects (font (size 1.27 1.27))))
  (property "Description" "Resistor, US symbol" (at 128.27 88.9 0) (hide yes) (show_name no) (do_not_autoplace no) (effects (font (size 1.27 1.27))))
  (pin "1")
  (pin "2"))
 (symbol
  (lib_id "Amplifier_Operational:LM358")
  (at 132.08 72.39 0)
  (unit 3)
  (body_style 1)
  (exclude_from_sim no)
  (in_bom yes)
  (on_board yes)
  (in_pos_files yes)
  (dnp no)
  (property "Reference" "U2" (at 127.762 72.644 0) (show_name no) (do_not_autoplace no) (effects (font (size 1.27 1.27)) (justify left)))
  (property "Value" "LM358" (at 134.874 62.992 0) (hide yes) (show_name no) (do_not_autoplace no) (effects (font (size 1.27 1.27)) (justify left)))
  (property "Footprint" "" (at 132.08 72.39 0) (hide yes) (show_name no) (do_not_autoplace no) (effects (font (size 1.27 1.27))))
  (property "Datasheet" "http://www.ti.com/lit/ds/symlink/lm2904-n.pdf" (at 132.08 72.39 0) (hide yes) (show_name no) (do_not_autoplace no) (effects (font (size 1.27 1.27))))
  (property "Description" "Low-Power, Dual Operational Amplifiers, DIP-8/SOIC-8/TO-99-8" (at 132.08 72.39 0) (hide yes) (show_name no) (do_not_autoplace no) (effects (font (size 1.27 1.27))))
  (pin "5")
  (pin "6")
  (pin "8")
  (pin "2")
  (pin "4")
  (pin "3")
  (pin "7")
  (pin "1"))
 (sheet_instances
  (path ""
   (page "1")))
 (embedded_fonts no))
